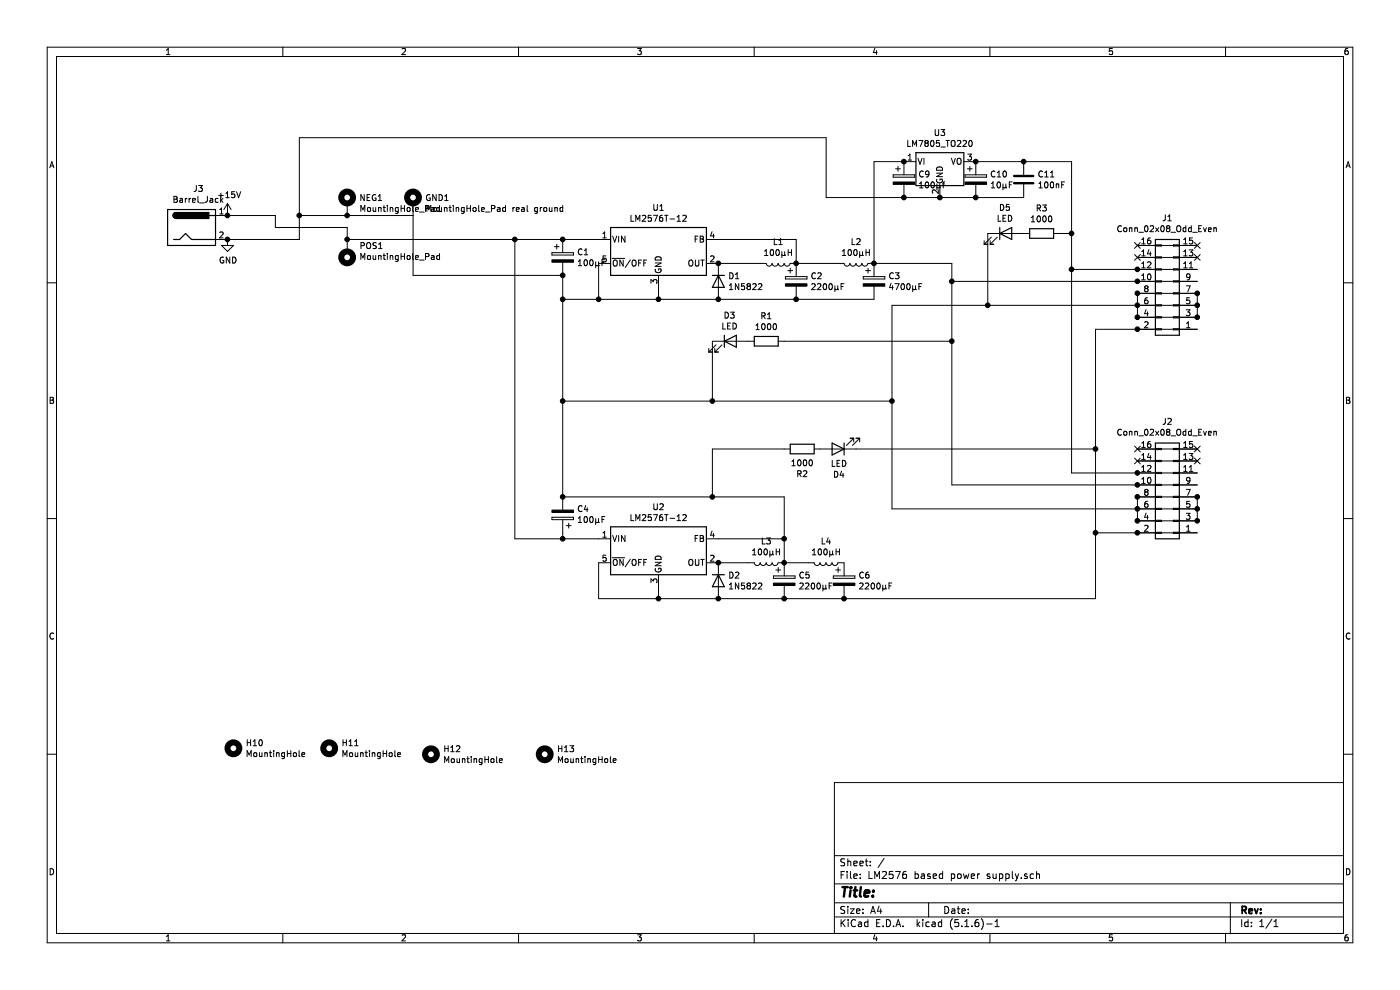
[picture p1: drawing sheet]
EESchema Schematic File Version 4
EELAYER 30 0
EELAYER END
$Descr A4 11693 8268
encoding utf-8
Sheet 1 1
Title ""
Date ""
Rev ""
Comp ""
Comment1 ""
Comment2 ""
Comment3 ""
Comment4 ""
$EndDescr
$Comp
L Connector:Barrel_Jack J3
U 1 1
P 1600 1900
F 0 "J3" H 1657 2225 50  0000 C CNN
F 1 "Barrel_Jack" H 1657 2134 50  0000 C CNN
F 2 "Connector_BarrelJack:BarrelJack_Horizontal" H 1650 1860 50  0001 C CNN
F 3 "~" H 1650 1860 50  0001 C CNN
	1    1600 1900
	1    0    0    -1  
$EndComp
$Comp
L power:+15V #PWR0101
U 1 1
P 1900 1800
F 0 "#PWR0101" H 1900 1650 50  0001 C CNN
F 1 "+15V" H 1915 1973 50  0000 C CNN
F 2 "" H 1900 1800 50  0001 C CNN
F 3 "" H 1900 1800 50  0001 C CNN
	1    1900 1800
	1    0    0    -1  
$EndComp
$Comp
L power:GND #PWR0102
U 1 1
P 1900 2000
F 0 "#PWR0102" H 1900 1750 50  0001 C CNN
F 1 "GND" H 1905 1827 50  0000 C CNN
F 2 "" H 1900 2000 50  0001 C CNN
F 3 "" H 1900 2000 50  0001 C CNN
	1    1900 2000
	1    0    0    -1  
$EndComp
$Comp
L Regulator_Switching:LM2576T-12 U2
U 1 1
P 5500 4600
F 0 "U2" H 5500 4967 50  0000 C CNN
F 1 "LM2576T-12" H 5500 4876 50  0000 C CNN
F 2 "Package_TO_SOT_THT:TO-220-5_Vertical" H 5500 4350 50  0001 L CIN
F 3 "http://www.ti.com/lit/ds/symlink/lm2576.pdf" H 5500 4600 50  0001 C CNN
	1    5500 4600
	1    0    0    -1  
$EndComp
$Comp
L Device:CP C1
U 1 1
P 4700 2150
F 0 "C1" H 4818 2196 50  0000 L CNN
F 1 "100µF" H 4818 2105 50  0000 L CNN
F 2 "Capacitor_THT:CP_Radial_D6.3mm_P2.50mm" H 4738 2000 50  0001 C CNN
F 3 "~" H 4700 2150 50  0001 C CNN
	1    4700 2150
	1    0    0    -1  
$EndComp
Connection ~ 4700 2000
Wire Wire Line
	4700 2000 5000 2000
$Comp
L Regulator_Switching:LM2576T-12 U1
U 1 1
P 5500 2100
F 0 "U1" H 5500 2467 50  0000 C CNN
F 1 "LM2576T-12" H 5500 2376 50  0000 C CNN
F 2 "Package_TO_SOT_THT:TO-220-5_Vertical" H 5500 1850 50  0001 L CIN
F 3 "http://www.ti.com/lit/ds/symlink/lm2576.pdf" H 5500 2100 50  0001 C CNN
	1    5500 2100
	1    0    0    -1  
$EndComp
Wire Wire Line
	3450 1800 3450 2300
Wire Wire Line
	3450 2300 4700 2300
$Comp
L Device:D D1
U 1 1
P 6000 2350
F 0 "D1" V 5954 2430 50  0000 L CNN
F 1 "1N5822" V 6045 2430 50  0000 L CNN
F 2 "Diode_THT:D_DO-201AD_P12.70mm_Horizontal" H 6000 2350 50  0001 C CNN
F 3 "~" H 6000 2350 50  0001 C CNN
	1    6000 2350
	0    1    1    0   
$EndComp
$Comp
L Device:L L1
U 1 1
P 6500 2200
F 0 "L1" V 6319 2200 50  0000 C CNN
F 1 "100µH" V 6410 2200 50  0000 C CNN
F 2 "Inductor_THT:L_Radial_D12.5mm_P7.00mm_Fastron_09HCP" H 6500 2200 50  0001 C CNN
F 3 "~" H 6500 2200 50  0001 C CNN
	1    6500 2200
	0    1    1    0   
$EndComp
Wire Wire Line
	6000 2200 6350 2200
Connection ~ 6000 2200
Wire Wire Line
	6000 2000 6650 2000
Wire Wire Line
	6650 2000 6650 2200
$Comp
L Device:CP C2
U 1 1
P 6650 2350
F 0 "C2" H 6768 2396 50  0000 L CNN
F 1 "2200µF" H 6768 2305 50  0000 L CNN
F 2 "Capacitor_THT:CP_Radial_D13.0mm_P5.00mm" H 6688 2200 50  0001 C CNN
F 3 "~" H 6650 2350 50  0001 C CNN
	1    6650 2350
	1    0    0    -1  
$EndComp
Connection ~ 6650 2200
Wire Wire Line
	6000 2500 6650 2500
Wire Wire Line
	4700 2300 4700 2500
Wire Wire Line
	4700 2500 5000 2500
Connection ~ 4700 2300
Connection ~ 6000 2500
Wire Wire Line
	5500 2500 5500 2400
Connection ~ 5500 2500
Wire Wire Line
	5500 2500 6000 2500
Wire Wire Line
	5000 2500 5000 2200
Connection ~ 5000 2500
Wire Wire Line
	5000 2500 5500 2500
Wire Wire Line
	4300 2000 4300 4500
Wire Wire Line
	4300 4500 4700 4500
Wire Wire Line
	4300 2000 4700 2000
$Comp
L Device:D D2
U 1 1
P 6000 4850
F 0 "D2" V 5954 4930 50  0000 L CNN
F 1 "1N5822" V 6045 4930 50  0000 L CNN
F 2 "Diode_THT:D_DO-201AD_P12.70mm_Horizontal" H 6000 4850 50  0001 C CNN
F 3 "~" H 6000 4850 50  0001 C CNN
	1    6000 4850
	0    1    1    0   
$EndComp
Wire Wire Line
	5500 4900 5500 5000
Wire Wire Line
	5500 5000 6000 5000
$Comp
L Device:L L3
U 1 1
P 6400 4700
F 0 "L3" V 6219 4700 50  0000 C CNN
F 1 "100µH" V 6310 4700 50  0000 C CNN
F 2 "Inductor_THT:L_Radial_D12.5mm_P7.00mm_Fastron_09HCP" H 6400 4700 50  0001 C CNN
F 3 "~" H 6400 4700 50  0001 C CNN
	1    6400 4700
	0    1    1    0   
$EndComp
Wire Wire Line
	6550 4500 6550 4700
$Comp
L Device:CP C5
U 1 1
P 6550 4850
F 0 "C5" H 6668 4896 50  0000 L CNN
F 1 "2200µF" H 6668 4805 50  0000 L CNN
F 2 "Capacitor_THT:CP_Radial_D13.0mm_P5.00mm" H 6588 4700 50  0001 C CNN
F 3 "~" H 6550 4850 50  0001 C CNN
	1    6550 4850
	1    0    0    -1  
$EndComp
Connection ~ 6550 4700
Wire Wire Line
	6000 5000 6550 5000
Connection ~ 6000 5000
Wire Wire Line
	6000 4700 6250 4700
Connection ~ 6000 4700
Wire Wire Line
	6000 4500 6550 4500
Wire Wire Line
	5000 4700 5000 5000
Wire Wire Line
	5000 5000 5500 5000
Connection ~ 5500 5000
Wire Wire Line
	4700 4150 5950 4150
Wire Wire Line
	6550 4150 6550 4500
Connection ~ 4700 2500
Connection ~ 6550 4500
$Comp
L Device:CP C4
U 1 1
P 4700 4300
F 0 "C4" H 4582 4254 50  0000 R CNN
F 1 "100µF" H 4582 4345 50  0000 R CNN
F 2 "Capacitor_THT:CP_Radial_D6.3mm_P2.50mm" H 4738 4150 50  0001 C CNN
F 3 "~" H 4700 4300 50  0001 C CNN
	1    4700 4300
	-1   0    0    1   
$EndComp
Wire Wire Line
	4700 4500 4700 4450
Connection ~ 4700 4500
Wire Wire Line
	4700 4500 5000 4500
Connection ~ 4700 4150
Wire Wire Line
	9500 2050 10000 2050
Wire Wire Line
	10000 2150 9500 2150
Wire Wire Line
	9500 2350 10000 2350
Wire Wire Line
	9500 2650 10000 2650
Wire Wire Line
	9500 2750 10000 2750
Wire Wire Line
	9500 2550 10000 2550
Wire Wire Line
	9500 2450 10000 2450
$Comp
L Connector_Generic:Conn_02x08_Odd_Even J1
U 1 1
P 9800 2450
F 0 "J1" H 9850 1825 50  0000 C CNN
F 1 "Conn_02x08_Odd_Even" H 9850 1916 50  0000 C CNN
F 2 "Connector_PinSocket_2.54mm:PinSocket_2x08_P2.54mm_Vertical" H 9800 2450 50  0001 C CNN
F 3 "~" H 9800 2450 50  0001 C CNN
	1    9800 2450
	-1   0    0    1   
$EndComp
Wire Wire Line
	9500 3750 10000 3750
Wire Wire Line
	10000 3850 9500 3850
Wire Wire Line
	9500 3950 10000 3950
Wire Wire Line
	9500 4050 10000 4050
Wire Wire Line
	9500 4350 10000 4350
Wire Wire Line
	9500 4450 10000 4450
Wire Wire Line
	9500 4250 10000 4250
Wire Wire Line
	9500 4150 10000 4150
$Comp
L Connector_Generic:Conn_02x08_Odd_Even J2
U 1 1
P 9800 4150
F 0 "J2" H 9850 3525 50  0000 C CNN
F 1 "Conn_02x08_Odd_Even" H 9850 3616 50  0000 C CNN
F 2 "Connector_PinSocket_2.54mm:PinSocket_2x08_P2.54mm_Vertical" H 9800 4150 50  0001 C CNN
F 3 "~" H 9800 4150 50  0001 C CNN
	1    9800 4150
	-1   0    0    1   
$EndComp
$Comp
L Mechanical:MountingHole_Pad POS1
U 1 1
P 2900 2100
F 0 "POS1" H 2800 2057 50  0000 R CNN
F 1 "MountingHole_Pad" H 2800 2148 50  0000 R CNN
F 2 "MountingHole:MountingHole_2.2mm_M2_Pad" H 2900 2100 50  0001 C CNN
F 3 "~" H 2900 2100 50  0001 C CNN
	1    2900 2100
	-1   0    0    1   
$EndComp
$Comp
L Mechanical:MountingHole_Pad NEG1
U 1 1
P 2900 1700
F 0 "NEG1" H 3000 1749 50  0000 L CNN
F 1 "MountingHole_Pad" H 3000 1658 50  0000 L CNN
F 2 "MountingHole:MountingHole_2.2mm_M2_Pad" H 2900 1700 50  0001 C CNN
F 3 "~" H 2900 1700 50  0001 C CNN
	1    2900 1700
	1    0    0    -1  
$EndComp
Connection ~ 2900 1800
Wire Wire Line
	2900 1800 3450 1800
$Comp
L Mechanical:MountingHole_Pad GND1
U 1 1
P 3450 1700
F 0 "GND1" H 3550 1749 50  0000 L CNN
F 1 "MountingHole_Pad real ground" H 3550 1658 50  0000 L CNN
F 2 "MountingHole:MountingHole_2.2mm_M2_Pad" H 3450 1700 50  0001 C CNN
F 3 "~" H 3450 1700 50  0001 C CNN
	1    3450 1700
	1    0    0    -1  
$EndComp
$Comp
L Regulator_Linear:LM7805_TO220 U3
U 1 1
P 7850 1350
F 0 "U3" H 7850 1592 50  0000 C CNN
F 1 "LM7805_TO220" H 7850 1501 50  0000 C CNN
F 2 "Package_TO_SOT_THT:TO-220-3_Vertical" H 7850 1575 50  0001 C CIN
F 3 "http://www.fairchildsemi.com/ds/LM/LM7805.pdf" H 7850 1300 50  0001 C CNN
	1    7850 1350
	1    0    0    -1  
$EndComp
$Comp
L Device:CP C10
U 1 1
P 8150 1500
F 0 "C10" H 8268 1546 50  0000 L CNN
F 1 "10µF" H 8268 1455 50  0000 L CNN
F 2 "Capacitor_THT:CP_Radial_D5.0mm_P2.00mm" H 8188 1350 50  0001 C CNN
F 3 "~" H 8150 1500 50  0001 C CNN
	1    8150 1500
	1    0    0    -1  
$EndComp
Wire Wire Line
	7550 1650 7850 1650
Wire Wire Line
	8150 1650 7850 1650
Connection ~ 7850 1650
Wire Wire Line
	7550 1650 6900 1650
Wire Wire Line
	6900 1650 6900 1150
Wire Wire Line
	6900 1150 2500 1150
Wire Wire Line
	2500 1150 2500 1800
Connection ~ 7550 1650
Wire Wire Line
	2500 1800 2900 1800
$Comp
L Device:C C11
U 1 1
P 8550 1500
F 0 "C11" H 8665 1546 50  0000 L CNN
F 1 "100nF" H 8665 1455 50  0000 L CNN
F 2 "Capacitor_THT:C_Disc_D3.8mm_W2.6mm_P2.50mm" H 8588 1350 50  0001 C CNN
F 3 "~" H 8550 1500 50  0001 C CNN
	1    8550 1500
	1    0    0    -1  
$EndComp
Wire Wire Line
	8150 1350 8550 1350
Connection ~ 8150 1350
Wire Wire Line
	8150 1650 8550 1650
Connection ~ 8150 1650
Wire Wire Line
	6550 5000 7050 5000
Connection ~ 6550 5000
Connection ~ 9500 4450
Wire Wire Line
	9150 2750 9500 2750
Wire Wire Line
	9150 4450 9500 4450
Connection ~ 9500 2750
Wire Wire Line
	8950 2250 8950 1950
Wire Wire Line
	8950 1350 8550 1350
Wire Wire Line
	8950 2250 9500 2250
Connection ~ 9500 2250
Wire Wire Line
	9500 2250 10000 2250
Connection ~ 8550 1350
Wire Wire Line
	8950 2250 8950 3950
Wire Wire Line
	8950 3950 9500 3950
Connection ~ 8950 2250
Connection ~ 9500 3950
Wire Wire Line
	9500 2350 7950 2350
Wire Wire Line
	7950 2350 7950 2200
Connection ~ 9500 2350
NoConn ~ 10000 2050
NoConn ~ 10000 2150
NoConn ~ 9500 2150
NoConn ~ 9500 2050
NoConn ~ 9500 3750
NoConn ~ 9500 3850
NoConn ~ 10000 3750
NoConn ~ 10000 3850
Wire Wire Line
	10000 2450 10000 2550
Connection ~ 10000 2450
Connection ~ 10000 2550
Wire Wire Line
	10000 2550 10000 2650
Connection ~ 10000 2650
Wire Wire Line
	9500 2650 9500 2550
Connection ~ 9500 2650
Connection ~ 9500 2550
Wire Wire Line
	9500 2550 9500 2450
Connection ~ 9500 2450
Wire Wire Line
	7450 4250 9500 4250
Connection ~ 9500 4250
Wire Wire Line
	9500 4150 9500 4250
Connection ~ 9500 4150
Wire Wire Line
	9500 4350 9500 4250
Connection ~ 9500 4350
Wire Wire Line
	10000 4350 10000 4250
Connection ~ 10000 4350
Connection ~ 10000 4250
Wire Wire Line
	10000 4250 10000 4150
Connection ~ 10000 4150
Wire Wire Line
	9500 4050 7950 4050
Wire Wire Line
	7950 4050 7950 2850
Connection ~ 9500 4050
Connection ~ 7950 2350
Wire Wire Line
	4700 2500 4700 3350
Wire Wire Line
	7450 2550 7450 3350
Wire Wire Line
	7450 3350 5950 3350
Connection ~ 7450 3350
Wire Wire Line
	7450 3350 7450 4250
Connection ~ 4700 3350
Wire Wire Line
	4700 3350 4700 4150
$Comp
L Device:L L2
U 1 1
P 7150 2200
F 0 "L2" V 6969 2200 50  0000 C CNN
F 1 "100µH" V 7060 2200 50  0000 C CNN
F 2 "Inductor_THT:L_Radial_D12.5mm_P7.00mm_Fastron_09HCP" H 7150 2200 50  0001 C CNN
F 3 "~" H 7150 2200 50  0001 C CNN
	1    7150 2200
	0    1    1    0   
$EndComp
$Comp
L Device:CP C3
U 1 1
P 7300 2350
F 0 "C3" H 7418 2396 50  0000 L CNN
F 1 "4700µF" H 7418 2305 50  0000 L CNN
F 2 "Capacitor_THT:CP_Radial_D16.0mm_P7.50mm" H 7338 2200 50  0001 C CNN
F 3 "~" H 7300 2350 50  0001 C CNN
	1    7300 2350
	1    0    0    -1  
$EndComp
Wire Wire Line
	7300 2500 6650 2500
Connection ~ 6650 2500
Wire Wire Line
	7300 2200 7950 2200
Connection ~ 7300 2200
$Comp
L Device:L L4
U 1 1
P 6900 4700
F 0 "L4" V 6719 4700 50  0000 C CNN
F 1 "100µH" V 6810 4700 50  0000 C CNN
F 2 "Inductor_THT:L_Radial_D12.5mm_P7.00mm_Fastron_09HCP" H 6900 4700 50  0001 C CNN
F 3 "~" H 6900 4700 50  0001 C CNN
	1    6900 4700
	0    1    1    0   
$EndComp
$Comp
L Device:CP C6
U 1 1
P 7050 4850
F 0 "C6" H 7168 4896 50  0000 L CNN
F 1 "2200µF" H 7168 4805 50  0000 L CNN
F 2 "Capacitor_THT:CP_Radial_D13.0mm_P5.00mm" H 7088 4700 50  0001 C CNN
F 3 "~" H 7050 4850 50  0001 C CNN
	1    7050 4850
	1    0    0    -1  
$EndComp
Wire Wire Line
	6650 2200 7000 2200
Wire Wire Line
	6550 4700 6750 4700
Wire Wire Line
	7050 5000 9150 5000
Wire Wire Line
	9150 5000 9150 4450
Connection ~ 7050 5000
Connection ~ 9150 4450
$Comp
L Device:R R1
U 1 1
P 6400 2850
F 0 "R1" V 6607 2850 50  0000 C CNN
F 1 "1000" V 6516 2850 50  0000 C CNN
F 2 "Resistor_THT:R_Axial_DIN0207_L6.3mm_D2.5mm_P10.16mm_Horizontal" V 6330 2850 50  0001 C CNN
F 3 "~" H 6400 2850 50  0001 C CNN
	1    6400 2850
	0    -1   -1   0   
$EndComp
$Comp
L Device:LED D3
U 1 1
P 6100 2850
F 0 "D3" H 6093 3067 50  0000 C CNN
F 1 "LED" H 6093 2976 50  0000 C CNN
F 2 "LED_THT:LED_D3.0mm" H 6100 2850 50  0001 C CNN
F 3 "~" H 6100 2850 50  0001 C CNN
	1    6100 2850
	1    0    0    -1  
$EndComp
$Comp
L Device:R R2
U 1 1
P 6700 3750
F 0 "R2" V 6907 3750 50  0000 C CNN
F 1 "1000" V 6816 3750 50  0000 C CNN
F 2 "Resistor_THT:R_Axial_DIN0207_L6.3mm_D2.5mm_P10.16mm_Horizontal" V 6630 3750 50  0001 C CNN
F 3 "~" H 6700 3750 50  0001 C CNN
	1    6700 3750
	0    1    1    0   
$EndComp
$Comp
L Device:LED D4
U 1 1
P 7000 3750
F 0 "D4" H 6993 3967 50  0000 C CNN
F 1 "LED" H 6993 3876 50  0000 C CNN
F 2 "LED_THT:LED_D3.0mm" H 7000 3750 50  0001 C CNN
F 3 "~" H 7000 3750 50  0001 C CNN
	1    7000 3750
	-1   0    0    1   
$EndComp
$Comp
L Device:R R3
U 1 1
P 8700 1950
F 0 "R3" V 8907 1950 50  0000 C CNN
F 1 "1000" V 8816 1950 50  0000 C CNN
F 2 "Resistor_THT:R_Axial_DIN0207_L6.3mm_D2.5mm_P10.16mm_Horizontal" V 8630 1950 50  0001 C CNN
F 3 "~" H 8700 1950 50  0001 C CNN
	1    8700 1950
	0    -1   -1   0   
$EndComp
Wire Wire Line
	6550 2850 7950 2850
Connection ~ 7950 2850
Wire Wire Line
	7950 2850 7950 2350
Wire Wire Line
	6550 3750 5950 3750
Wire Wire Line
	5950 3750 5950 4150
Connection ~ 5950 4150
Wire Wire Line
	5950 4150 6550 4150
Wire Wire Line
	5950 2850 5950 3350
Connection ~ 5950 3350
Wire Wire Line
	5950 3350 4700 3350
$Comp
L Device:LED D5
U 1 1
P 8400 1950
F 0 "D5" H 8393 2167 50  0000 C CNN
F 1 "LED" H 8393 2076 50  0000 C CNN
F 2 "LED_THT:LED_D3.0mm" H 8400 1950 50  0001 C CNN
F 3 "~" H 8400 1950 50  0001 C CNN
	1    8400 1950
	1    0    0    -1  
$EndComp
$Comp
L Device:CP C9
U 1 1
P 7550 1500
F 0 "C9" H 7668 1546 50  0000 L CNN
F 1 "100µf" H 7668 1455 50  0000 L CNN
F 2 "Capacitor_THT:CP_Radial_D6.3mm_P2.50mm" H 7588 1350 50  0001 C CNN
F 3 "~" H 7550 1500 50  0001 C CNN
	1    7550 1500
	1    0    0    -1  
$EndComp
Wire Wire Line
	7450 2550 8250 2550
Wire Wire Line
	8850 1950 8950 1950
Connection ~ 8950 1950
Wire Wire Line
	8950 1950 8950 1350
Wire Wire Line
	8250 1950 8250 2550
Connection ~ 8250 2550
Wire Wire Line
	8250 2550 9500 2550
Wire Wire Line
	9150 2750 9150 3750
Wire Wire Line
	7150 3750 9150 3750
Connection ~ 9150 3750
Wire Wire Line
	9150 3750 9150 4450
Wire Wire Line
	7550 1350 7300 1350
Wire Wire Line
	7300 1350 7300 2200
Connection ~ 7550 1350
$Comp
L Mechanical:MountingHole H10
U 1 1
P 1950 6250
F 0 "H10" H 2050 6296 50  0000 L CNN
F 1 "MountingHole" H 2050 6205 50  0000 L CNN
F 2 "MountingHole:MountingHole_3.2mm_M3" H 1950 6250 50  0001 C CNN
F 3 "~" H 1950 6250 50  0001 C CNN
	1    1950 6250
	1    0    0    -1  
$EndComp
$Comp
L Mechanical:MountingHole H11
U 1 1
P 2750 6250
F 0 "H11" H 2850 6296 50  0000 L CNN
F 1 "MountingHole" H 2850 6205 50  0000 L CNN
F 2 "MountingHole:MountingHole_3.2mm_M3" H 2750 6250 50  0001 C CNN
F 3 "~" H 2750 6250 50  0001 C CNN
	1    2750 6250
	1    0    0    -1  
$EndComp
$Comp
L Mechanical:MountingHole H12
U 1 1
P 3600 6300
F 0 "H12" H 3700 6346 50  0000 L CNN
F 1 "MountingHole" H 3700 6255 50  0000 L CNN
F 2 "MountingHole:MountingHole_3.2mm_M3" H 3600 6300 50  0001 C CNN
F 3 "~" H 3600 6300 50  0001 C CNN
	1    3600 6300
	1    0    0    -1  
$EndComp
$Comp
L Mechanical:MountingHole H13
U 1 1
P 4550 6300
F 0 "H13" H 4650 6346 50  0000 L CNN
F 1 "MountingHole" H 4650 6255 50  0000 L CNN
F 2 "MountingHole:MountingHole_3.2mm_M3" H 4550 6300 50  0001 C CNN
F 3 "~" H 4550 6300 50  0001 C CNN
	1    4550 6300
	1    0    0    -1  
$EndComp
Wire Wire Line
	1900 2000 2500 2000
Wire Wire Line
	2500 2000 2500 1800
Connection ~ 1900 2000
Connection ~ 2500 1800
Wire Wire Line
	1900 1800 2300 1800
Wire Wire Line
	2300 1800 2300 1900
Wire Wire Line
	2300 1900 2900 1900
Wire Wire Line
	2900 1900 2900 2000
Connection ~ 1900 1800
Wire Wire Line
	4300 2000 2900 2000
Connection ~ 4300 2000
Connection ~ 2900 2000
$EndSCHEMATC
